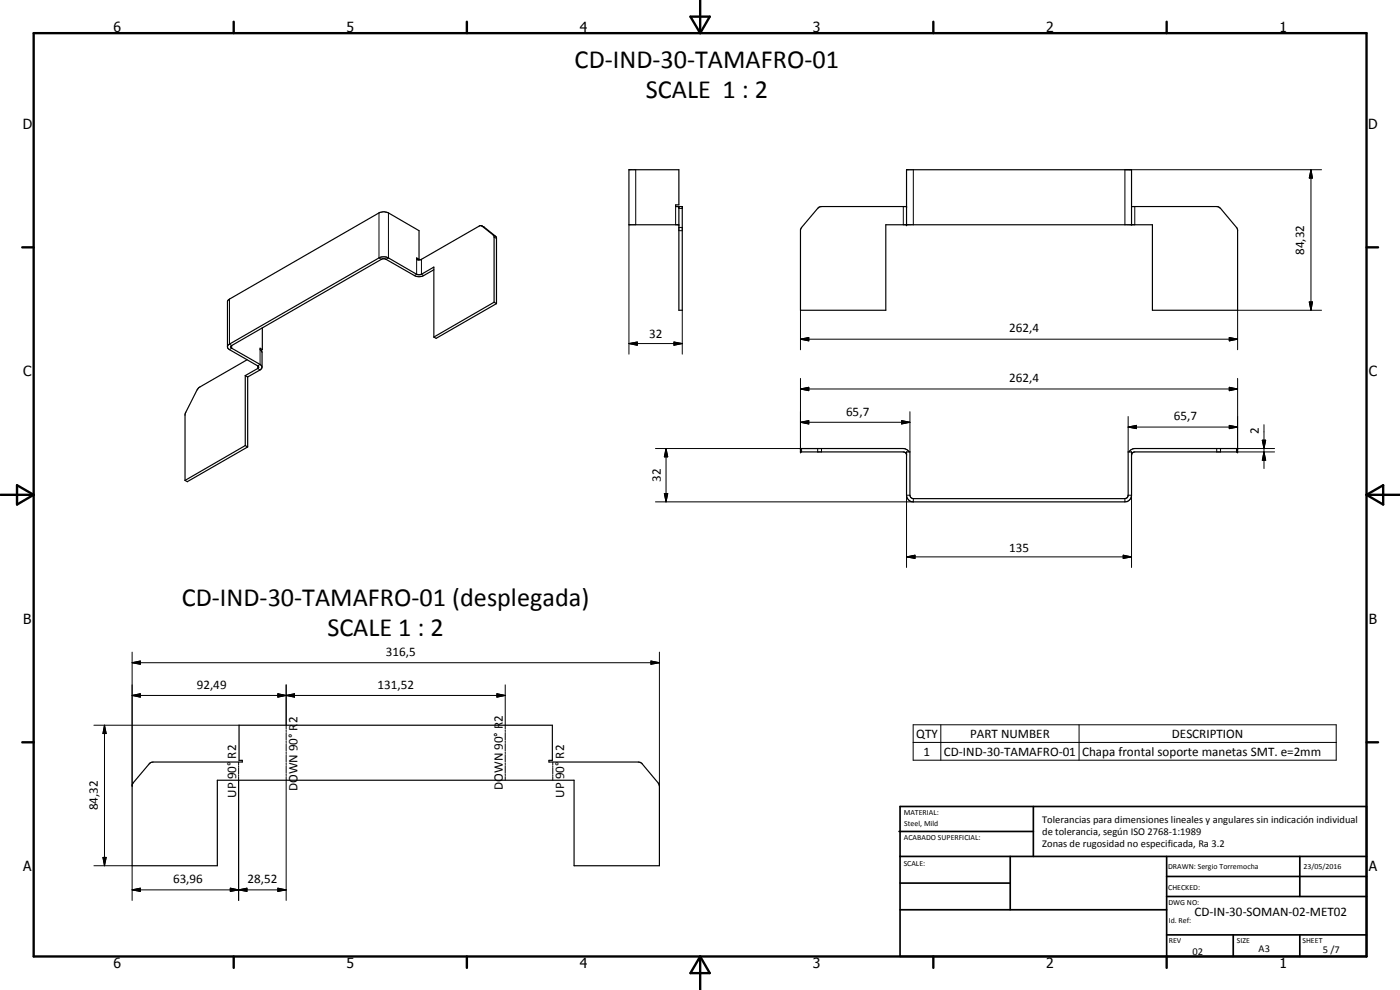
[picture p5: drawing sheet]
<svg xmlns="http://www.w3.org/2000/svg" width="420mm" height="297mm" viewBox="0 0 420 297" stroke-linecap="round" stroke-linejoin="round" font-family="sans-serif">
<g fill="none" stroke="#000" stroke-width=".35">
<path d="M125.8 77.8l-.8-.4v.4l.4 .2 .9-.1 17.5-10.1 .7-.1 3.7 2.9 .1 .4v19.7M125.8 77.8v-8.6l-9.2-5.3a3.1 3.1 0 0 0-2.9 0l-45.2 26.1-.2 .4v14l.6 .5 8.7 5.2-.3 .5-3.7 2.1M125.8 77.8l-.3 .2M144.6 67.7l4.1 3.2 .3 .5v19.7M203.7 62v31.1h1.1v-31.1h-2v-.5h.9v-10.6h-14.9v16.5h14.9M272.1 62h-25.6l-.9 .4-5 5.8-.4 .8v24.1h25.6v-25.7h80.1v25.7h25.5v-24.1l-.1-.5-5-6-1.1-.5h-25.6M272.1 67.4v-16.5h67.5v16.5M78.7 98.3v6.6M130.2 80.9l-3.6 2h-1.7l-9-5.1-1.1-.2-45.5 26.3v.4l.2 .2 8.6 4.8 .5 .8M148.3 90.7l-18.1 10.4M148.3 90.7l.7 .4M149 91.1l-18.1 10.4-.7-.4"/>
<path d="M73.6 112.7l.7 .4M73.6 112.7v21M74.2 107.9l-14.4 8.3-.7 .8-3.6 7.4v19.7M74.3 113.1v21M78.7 104.9l-.6-.4v.4l.5 .8v4.8l-.5 .5-3.8 2.1M78.7 104.9l-.4 .3M130.2 101.1v-21l-3.7 2.2-1.1 .1-8.8-5a3.1 3.1 0 0 0-2.9 0l-44.8 25.9-.6 .7M73.6 133.7l.7 .4M73.6 133.7l-18.1 10.4M74.3 134.1l-18.1 10.4-.7-.4M272.1 135.6h1v13l.2 .6 .5 .4h64l.6-.4 .2-.6v-13h1v13a2 2 0 0 1-2 2h-63.5a2 2 0 0 1-2-2zM272.8 135.6l-.4-.6-1.3-.4h-30.9v1h30.9l.6 .2 .4 .6"/>
<path d="M338.9 135.6l.4-.6 1.3-.4h30.8v1h-30.8l-.6 .2-.4 .8M44.8 229.2l1.1-.6h26.8v-.5h-1v-10.5h94.1v10.5h-1.1v.5l27.4 .1 .5 .3 5.1 6.1 .2 .8v23.9h-25.6v-25.7h-107.1v25.7h-25.5v-24.4z"/>
</g>
<g fill="#000">
<circle cx="203.7" cy="67.4" r=".18"/>
<circle cx="203.7" cy="62" r=".18"/>
<circle cx="272.1" cy="67.4" r=".18"/>
<circle cx="272.1" cy="62" r=".18"/>
<circle cx="240.2" cy="134.6" r=".18"/>
<circle cx="240.2" cy="135.6" r=".18"/>
<circle cx="371.4" cy="134.6" r=".18"/>
<circle cx="371.4" cy="135.6" r=".18"/>
</g>
<g fill="none" stroke="#000" stroke-width=".3">
<path d="M190.8 50.9v16.5M274.1 50.9v16.5M393.4 50.9l.5 2.5h-1zM393.4 50.9v42.2M396.6 50.9h-59v16.5M113.7 63.9v13.5l.8 .4M116.6 63.9v13.5l-.7 .4M125 77.8v4.5l-.6 .4M126.5 77.8v4.5l.7 .4M144.6 67.8l.8 .4M148 70.5l.7 .4M148.3 71.2l.7 .3"/>
<path d="M188.8 67.4v38.9M202.8 62v5.4M203.7 68.2h1.1M203.7 69.2h1.1M203.7 62.5h1.1M271.1 62v5.4M340.6 62v5.4M68.9 89.7v13.6l.6 .4v.8l-.6 .4M204.8 93.1v13.2M240.2 93.1v11.8M392.9 90.6h1l-.5 2.5zM396.6 93.1h-25.2v11.8"/>
<path d="M78.1 104.9v4.4l-.8 .5v.8l.8 .4M188.8 103.1l2.5-.5v1zM188.8 103.1h16M202.3 102.6l2.5 .5-2.5 .5zM240.2 116.7l2.5-.5v1zM240.2 101.8l2.5-.5v1zM240.2 113.5v21.1M240.2 116.7h131.2M240.2 101.8h131.2M368.9 116.2l2.5 .5-2.5 .5zM368.9 101.3l2.5 .5-2.5 .5zM371.4 113.5v21.1"/>
<path d="M196.7 134.6h49.8v1M199.9 134.6l.5 2.5h-1zM199.9 134.6v16M240.2 126.7l2.5-.5v1zM240.2 126.7h32.9M240.6 134.6v1M245.4 134.6v1M270.6 126.2l2.5 .5-2.5 .5zM273.1 123.5v12.1M338.6 128.1l2.5-.5v1zM338.6 128.1h32.8M338.6 125v10.6"/>
<path d="M365.2 134.6v1M366.3 134.6v1M368.9 127.6l2.5 .5-2.5 .5zM378.8 132.1h1l-.5 2.5zM379.3 135.6l.5 2.5h-1zM379.3 127.4v13.2M382.5 134.6h-11.4v1h11.4M199.4 148.1h1l-.5 2.5zM273.1 148.6h-1v21.7M274.1 149.6v1h-77.4M337.6 149.6v1M338.6 148.6h1v21.7"/>
<path d="M272.1 167.1l2.5-.5v1zM272.1 167.1h67.5M337.1 166.6l2.5 .5-2.5 .5zM39.7 198.8l2.4-.5v1zM39.7 198.8h158.2M39.7 195.7v40.2M195.4 198.3l2.5 .5-2.5 .5zM197.9 195.7v40.2M28.2 217.6h43.5M31.4 217.6l.5 2.5h-1zM31.4 217.6v42.2M39.7 208.7l2.4-.5v1z"/>
<path d="M39.7 208.7h111.9M83.4 208.2l2.5 .5-2.5 .5zM83.4 208.2l5 1v-1l-5 1zM85.9 208.7l2.5-.5v1zM85.9 205.5v13.2M85.9 219v.5M85.9 219.8v2.2M149.1 208.2l2.5 .5-2.5 .5zM151.6 205.5v13.2M151.6 219v.5M151.6 219.8v2.2M274.1 217.5h126.9v10.6h-126.9z"/>
<path d="M282.4 217.5v10.6M323.8 217.5v10.6M71.6 228.6v.9M71.6 229.8v.5M71.6 230.5v1.8M71.6 232.5v.5M71.6 233.2v37M85.9 222.3v.5M85.9 223.1v2.2M85.9 225.6v.5M85.9 226.4v2.2M85.9 228.9v.5"/>
<path d="M85.9 229.7v2.2M85.9 232.2v.5M85.9 233v37.2M151.6 222.3v.5M151.6 223.1v2.2M151.6 225.6v.5M151.6 226.4v2.2M151.6 228.9v.5M151.6 229.7v2.2M151.6 232.2v.5M151.6 233v1.1M165.9 228.6v.9"/>
<path d="M165.9 229.8v.5M165.9 230.5v1.8M165.9 232.5v.5M165.9 233.2v.9M274.1 222.8h126.9M28.2 259.8h11.5v10.4M30.9 257.3h1l-.5 2.5zM39.7 267l2.4-.5v1zM39.7 267h46.2M69.1 266.5l2.5 .5-2.5 .5zM71.6 267l2.5-.5v1zM83.4 266.5l2.5 .5-2.5 .5z"/>
</g>
<g fill="none" stroke="#000" stroke-width=".71">
<path d="M10.1 9.9h400v277.1h-400zM70.1 6.5v3.4M140.1 6.5v3.4M207.2 5h5.8l-2.9 4.9zM210.1 0v9.9M280.1 6.5v3.4M350.1 6.5v3.4M6.7 74.2h3.4M410.1 74.2h3.5M.1 148.5h10M5.1 145.6l5 2.9-5 2.9zM410.1 148.5h10"/>
<path d="M410.1 148.5l5-2.9v5.8zM6.7 222.7h3.4M410.1 222.7h3.5M70.1 287v3.4M140.1 287v3.4M210.1 287v10M210.1 287l2.9 5h-5.8zM280.1 287v3.4M350.1 287v3.4"/>
</g>
<g fill="none" stroke="#000" stroke-width=".51">
<path d="M269.8 249.5h40.3M270.1 242h140v45h-140zM270.1 257h140M303.2 257v16M310.1 242v15M350.1 257v30M390.1 257v12M270.1 265h33.1M270.1 273h80M350.1 269h60M350.1 263h60M350.1 280.5h60"/>
<path d="M370.1 280.5v6.5M390.1 280.5v6.5"/>
</g>
<g fill="#000">
<path d="M393.4 50.9l.5 2.5h-1zM392.9 90.6h1l-.5 2.5zM188.8 103.1l2.5-.5v1zM202.3 102.6l2.5 .5-2.5 .5zM240.2 116.7l2.5-.5v1zM240.2 101.8l2.5-.5v1zM368.9 116.2l2.5 .5-2.5 .5zM368.9 101.3l2.5 .5-2.5 .5zM199.9 134.6l.5 2.5h-1zM240.2 126.7l2.5-.5v1zM270.6 126.2l2.5 .5-2.5 .5zM338.6 128.1l2.5-.5v1z"/>
<path d="M368.9 127.6l2.5 .5-2.5 .5zM378.8 132.1h1l-.5 2.5zM379.3 135.6l.5 2.5h-1zM199.4 148.1h1l-.5 2.5zM272.1 167.1l2.5-.5v1zM337.1 166.6l2.5 .5-2.5 .5zM39.7 198.8l2.4-.5v1zM195.4 198.3l2.5 .5-2.5 .5zM39.7 208.7l2.4-.5v1zM83.4 208.2l2.5 .5-2.5 .5zM85.9 208.7l2.5-.5v1zM149.1 208.2l2.5 .5-2.5 .5z"/>
<path d="M31.4 217.6l.5 2.5h-1zM30.9 257.3h1l-.5 2.5zM39.7 267l2.4-.5v1zM69.1 266.5l2.5 .5-2.5 .5zM71.6 267l2.5-.5v1zM83.4 266.5l2.5 .5-2.5 .5z"/>
</g>
<g font-size="7.9">
<text x="172.5" y="20.3">CD-IND-30-TAMAFRO-01</text>
<text x="193.8" y="29.3">SCALE 1 : 2</text>
<text x="54.6" y="181.8">CD-IND-30-TAMAFRO-01 (desplegada)</text>
<text x="98.2" y="190.8">SCALE 1 : 2</text>
</g>
<g font-size="4.2">
<text x="34" y="9.6">6</text>
<text x="104" y="9.6">5</text>
<text x="174" y="9.6">4</text>
<text x="244" y="9.6">3</text>
<text x="314" y="9.6">2</text>
<text x="384" y="9.6">1</text>
<text x="6.8" y="38.7">D</text>
<text x="410.6" y="38.7">D</text>
<text x="7" y="112.9">C</text>
<text x="410.8" y="112.9">C</text>
<text x="7" y="187.1">B</text>
<text x="410.8" y="187.1">B</text>
<text x="7" y="261.4">A</text>
<text x="410.8" y="261.4">A</text>
<text x="34" y="290.4">6</text>
<text x="104" y="290.4">5</text>
<text x="174" y="290.4">4</text>
<text x="244" y="290.4">3</text>
<text x="314" y="290.4">2</text>
<text x="384" y="290.4">1</text>
</g>
<g font-size="3.9">
<text x="391.4" y="76.5" transform="rotate(-90 391.4 76.5)">84,32</text>
<text x="194.8" y="101.6">32</text>
<text x="302.8" y="99.7">262,4</text>
<text x="302.8" y="114.7">262,4</text>
<text x="253.9" y="124.7">65,7</text>
<text x="352.3" y="126.1">65,7</text>
<text x="377.8" y="130.2" transform="rotate(-90 377.8 130.2)">2</text>
<text x="198.4" y="144.6" transform="rotate(-90 198.4 144.6)">32</text>
<text x="302.8" y="165.5">135</text>
<text x="115.8" y="196.8">316,5</text>
<text x="59" y="206.6">92,49</text>
<text x="113.3" y="206.6">131,52</text>
<text x="89.3" y="217" transform="rotate(-90 89.3 217)">2</text>
<text x="150.9" y="216.7" transform="rotate(-90 150.9 216.7)">2</text>
<text x="274.9" y="221.4">QTY</text>
<text x="291.2" y="221.4">PART NUMBER</text>
<text x="351.7" y="221.4">DESCRIPTION</text>
<text x="70.9" y="227.6" transform="rotate(-90 70.9 227.6)">R2</text>
<text x="169.3" y="227.6" transform="rotate(-90 169.3 227.6)">R2</text>
<text x="277.2" y="226.7">1</text>
<text x="283.2" y="226.7">CD-IND-30-TAMAFRO-01</text>
<text x="324.7" y="226.8">Chapa frontal soporte manetas SMT. e=2mm</text>
<text x="70.9" y="233.8" transform="rotate(-90 70.9 233.8)">90°</text>
<text x="169.3" y="233.8" transform="rotate(-90 169.3 233.8)">90°</text>
<text x="70.9" y="239.3" transform="rotate(-90 70.9 239.3)">UP</text>
<text x="89.3" y="237.4" transform="rotate(-90 89.3 237.4)">DOWN 90° R</text>
<text x="150.9" y="237" transform="rotate(-90 150.9 237)">DOWN 90° R</text>
<text x="169.3" y="239.3" transform="rotate(-90 169.3 239.3)">UP</text>
<text x="29.3" y="243.2" transform="rotate(-90 29.3 243.2)">84,32</text>
<text x="51.9" y="264.9">63,96</text>
<text x="74.3" y="264.9">28,52</text>
<text x="358.5" y="275">CD-IN-30-SOMAN-02-MET02</text>
</g>
<g font-size="3.1">
<text x="312.7" y="246.8">Tolerancias para dimensiones lineales y angulares sin indicación individual</text>
<text x="312.7" y="250.4">de tolerancia, según ISO 2768-1:1989</text>
<text x="312.7" y="254">Zonas de rugosidad no especificada, Ra 3.2</text>
<text x="357.9" y="286.4">02</text>
<text x="377.7" y="285.6">A3</text>
<text x="397" y="285.9">5 /7</text>
</g>
<g font-size="2.4">
<text x="271.2" y="244.4">MATERIAL:</text>
<text x="271.3" y="252">ACABADO SUPERFICIAL:</text>
<text x="271.4" y="247.9">Steel, Mild</text>
<text x="271.2" y="259.7">SCALE:</text>
<text x="350.6" y="260.8">DRAWN: Sergio Torremocha</text>
<text x="391.2" y="260.6">23/05/2016</text>
<text x="350.6" y="267">CHECKED:</text>
<text x="350.6" y="271.4">DWG NO:</text>
<text x="350.8" y="276.9">Id. Ref:</text>
<text x="350.8" y="282.8">REV</text>
<text x="371.2" y="282.9">SIZE</text>
<text x="390.9" y="282.9">SHEET</text>
</g>
</svg>
